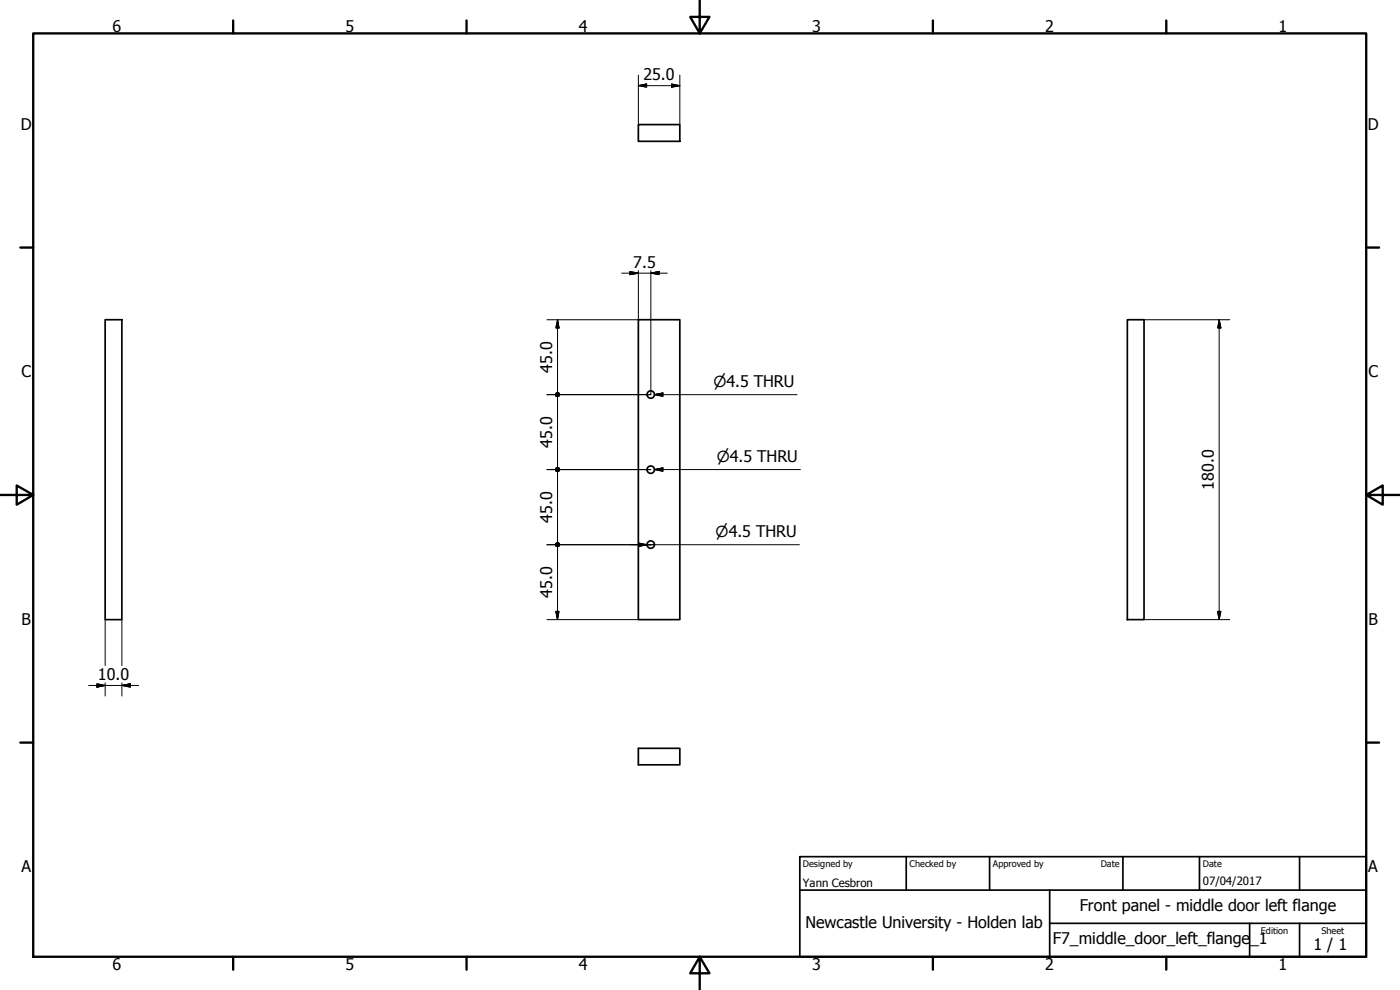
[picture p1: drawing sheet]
<svg xmlns="http://www.w3.org/2000/svg" width="420mm" height="297mm" viewBox="0 0 420 297" stroke-linecap="round" stroke-linejoin="round" font-family="sans-serif">
<!-- layer: Visible (ISO) -->
<g fill="none" stroke="#000" stroke-width=".51">
<path d="M191.6 37.4h12.4v5h-12.4zM31.6 95.9h5v90h-5zM191.6 95.9h12.4v90h-12.4zM338.3 95.9h5v90h-5zM191.6 224.5h12.4v5h-12.4z"/>
<circle cx="195.3" cy="118.4" r="1.11"/>
<circle cx="195.3" cy="140.9" r="1.11"/>
<circle cx="195.3" cy="163.4" r="1.11"/>
</g>
<!-- layer: Border (ISO) -->
<g fill="none" stroke="#000" stroke-width=".7">
<path d="M10 10h400v277.1h-400zM70 6.1v3.9M140 6.1v3.9M210 0v10l-2.9-4.9h5.8l-2.9 4.9M280 6.1v3.9M350 6.1v3.9M6.1 74.3h3.9M410 74.3h3.9M0 148.5h10l-5-2.8v5.7l5-2.9M410 148.5l5 2.9v-5.7l-5 2.8h10M6.1 222.8h3.9M410 222.8h3.9"/>
<path d="M70 287.1v3.8M140 287.1v3.8M210 287.1l2.9 4.9h-5.8l2.9-4.9v9.9M280 287.1v3.8M350 287.1v3.8"/>
</g>
<!-- layer: Title (ISO) -->
<path d="M240 257h170v30.1h-170zM272 257v10.1M297 257v10.1M337 257v10.1M360 257v10.1M390 257v10.1M240 267.1h170M315 277h95M315 267.1v20M375 277v10.1M390 277v10.1" fill="none" stroke="#000" stroke-width=".51"/>
<!-- layer: Dimension (ISO) -->
<g fill="none" stroke="#000" stroke-width=".3">
<path d="M191.6 25.7l2.5-.5v.9zM191.6 25.7h12.4M191.6 22.5v14.9M201.5 25.2l2.5 .5-2.5 .4zM204 22.5v14.9M167.3 95.9l.5 2.5h-1zM167.3 95.9v21.9M186.6 82h13.7M189 81.5l2.6 .5-2.6 .4zM191.6 81.2v14.7h-27.5M195.3 82l2.5-.5v.9zM195.3 81.2v37.2h-31.2"/>
<path d="M343.3 95.9h25.8M365.9 95.9l.5 2.5h-1zM365.9 95.9v90M167.3 119v21.3M164.1 140.9h31.2M167.3 141.5v21.3M164.1 163.4h27.7M167.3 164v21.9M194.1 163.4h1.2M31.6 185.9v13.8M36.6 185.9v13.8M164.1 185.9h27.5"/>
<path d="M166.8 183.4h1l-.5 2.5zM343.3 185.9h25.8M365.4 183.4h1l-.5 2.5zM26.6 205.7h15M29.1 205.2l2.5 .5-2.5 .5zM31.6 204.9v3.9M36.6 205.7l2.5-.5v1zM36.6 204.9v3.9"/>
</g>
<g fill="#000" stroke="#000" stroke-width=".3">
<path d="M191.6 25.7l2.5-.5zM191.6 25.7l2.5-.5v.9zM201.5 26.1l2.5-.4zM201.5 25.2l2.5 .5-2.5 .4zM167.3 95.9l.5 2.5zM167.3 95.9l.5 2.5h-1zM189 82.4l2.6-.4zM189 81.5l2.6 .5-2.6 .4zM195.3 82l2.5-.5zM195.3 82l2.5-.5v.9zM365.9 95.9l.5 2.5zM365.9 95.9l.5 2.5h-1z"/>
<path d="M166.9 118l.4-.2-.6 .6zM167.3 117.8l-.4 1.1-.2-.5zM167.3 117.8v1.2l-.4-.1zM167.3 117.8l.5 1.1-.5 .1zM167.3 117.8l.6 .6-.1 .5zM167.3 117.8l.5 .2 .1 .4zM167.3 117.8l.5 .2zM167.9 118.4l-.1 .5-.5 .1zM167.8 118l.1 .4-.6 .6zM167.3 117.8l.5 .2-.5 1zM166.9 118l.4-.2v1.2zM166.9 118l.4 1-.6-.6z"/>
<path d="M166.7 118.4l.6 .6-.4-.1zM166.9 118.9l.4 .1zM166.9 140.4l.4-.1-.6 .6zM167.3 140.3l-.4 1-.2-.4zM167.3 140.3v1.2l-.4-.2zM167.3 140.3l.5 1-.5 .2zM167.3 140.3l.6 .6-.1 .4zM167.3 140.3l.5 .1 .1 .5zM167.3 140.3l.5 .1zM167.9 140.9l-.1 .4-.5 .2zM167.8 140.4l.1 .5-.6 .6zM167.3 140.3l.5 .1-.5 1.1z"/>
<path d="M166.9 140.4l.4-.1v1.2zM166.9 140.4l.4 1.1-.6-.6zM166.7 140.9l.6 .6-.4-.2zM166.9 141.3l.4 .2zM166.9 163l.4-.2-.6 .6zM166.7 163.4l.6-.6-.4 1.1zM167.3 162.8v1.2l-.4-.1zM167.3 162.8l.5 1.1-.5 .1zM167.3 162.8l.6 .6-.1 .5zM167.3 162.8l.5 .2 .1 .4zM167.3 162.8l.5 .2zM167.3 164l.6-.6-.1 .5z"/>
<path d="M167.8 163l.1 .4-.6 .6zM167.3 162.8l.5 .2-.5 1zM166.9 163l.4-.2v1.2zM166.9 163l.4 1-.6-.6zM166.7 163.4l.6 .6-.4-.1zM166.9 163.9l.4 .1zM166.8 183.4l.5 2.5zM166.8 183.4h1l-.5 2.5zM365.4 183.4l.5 2.5zM365.4 183.4h1l-.5 2.5zM29.1 206.2l2.5-.5zM29.1 205.2l2.5 .5-2.5 .5z"/>
<path d="M36.6 205.7l2.5-.5zM36.6 205.7l2.5-.5v1z"/>
</g>
<!-- layer: Symbol (ISO) -->
<path d="M196.4 118.4l2.5-.5v1zM196.4 118.4h42.8M196.4 140.9l2.5-.5v1zM196.4 140.9h43.8M189.2 163.4h7.2M191.6 162.9l2.6 .5-2.6 .5zM194.2 163.4h45.7" fill="none" stroke="#000" stroke-width=".3"/>
<path d="M196.4 118.4l2.5-.5zM196.4 118.4l2.5-.5v1zM196.4 140.9l2.5-.5zM196.4 140.9l2.5-.5v1zM191.6 163.9l2.6-.5zM191.6 162.9l2.6 .5-2.6 .5z" fill="#000" stroke="#000" stroke-width=".3"/>
<g font-size="4.8">
<text x="33.7" y="9.6">6</text>
<text x="103.7" y="9.6">5</text>
<text x="173.7" y="9.6">4</text>
<text x="243.7" y="9.6">3</text>
<text x="313.7" y="9.6">2</text>
<text x="383.7" y="9.6">1</text>
<text x="193.1" y="24.1">25.0</text>
<text x="6.2" y="38.9">D</text>
<text x="410.5" y="38.9">D</text>
<text x="190.1" y="80.3">7.5</text>
<text x="6.4" y="113.1">C</text>
<text x="165.7" y="111.8" transform="rotate(-90 165.7 111.8)">45.0</text>
<text x="410.7" y="113.1">C</text>
<text x="165.7" y="134.4" transform="rotate(-90 165.7 134.4)">45.0</text>
<text x="364.3" y="146.9" transform="rotate(-90 364.3 146.9)">180.0</text>
<text x="165.7" y="156.8" transform="rotate(-90 165.7 156.8)">45.0</text>
<text x="165.7" y="179.3" transform="rotate(-90 165.7 179.3)">45.0</text>
<text x="6.4" y="187.4">B</text>
<text x="410.7" y="187.4">B</text>
<text x="29.4" y="204.1">10.0</text>
<text x="6.4" y="261.7">A</text>
<text x="410.7" y="261.7">A</text>
<text x="324" y="273.4">Front panel - middle door left flange</text>
<text x="241.7" y="278.4">Newcastle University - Holden lab</text>
<text x="316" y="283.4">F7_middle_door_left_flange</text>
<text x="375.2" y="283.4">_1</text>
<text x="394.2" y="285">1 / 1</text>
<text x="33.7" y="290.9">6</text>
<text x="103.7" y="290.9">5</text>
<text x="173.7" y="290.9">4</text>
<text x="243.7" y="290.9">3</text>
<text x="313.7" y="290.9">2</text>
<text x="383.7" y="290.9">1</text>
</g>
<g font-size="4.6">
<text x="214.1" y="116">⌀4.5 THRU</text>
<text x="215.1" y="138.5">⌀4.5 THRU</text>
<text x="214.8" y="161">⌀4.5 THRU</text>
</g>
<g font-size="3.4">
<text x="241" y="266">Yann Cesbron</text>
<text x="361" y="265.5">07/04/2017</text>
</g>
<g font-size="2.7">
<text x="241" y="260.1">Designed by</text>
<text x="273" y="260.1">Checked by</text>
<text x="298" y="260.1">Approved by</text>
<text x="330.3" y="260">Date</text>
<text x="361" y="260">Date</text>
<text x="378.4" y="280.1">Edition</text>
<text x="396.6" y="280.1">Sheet</text>
</g>
</svg>
